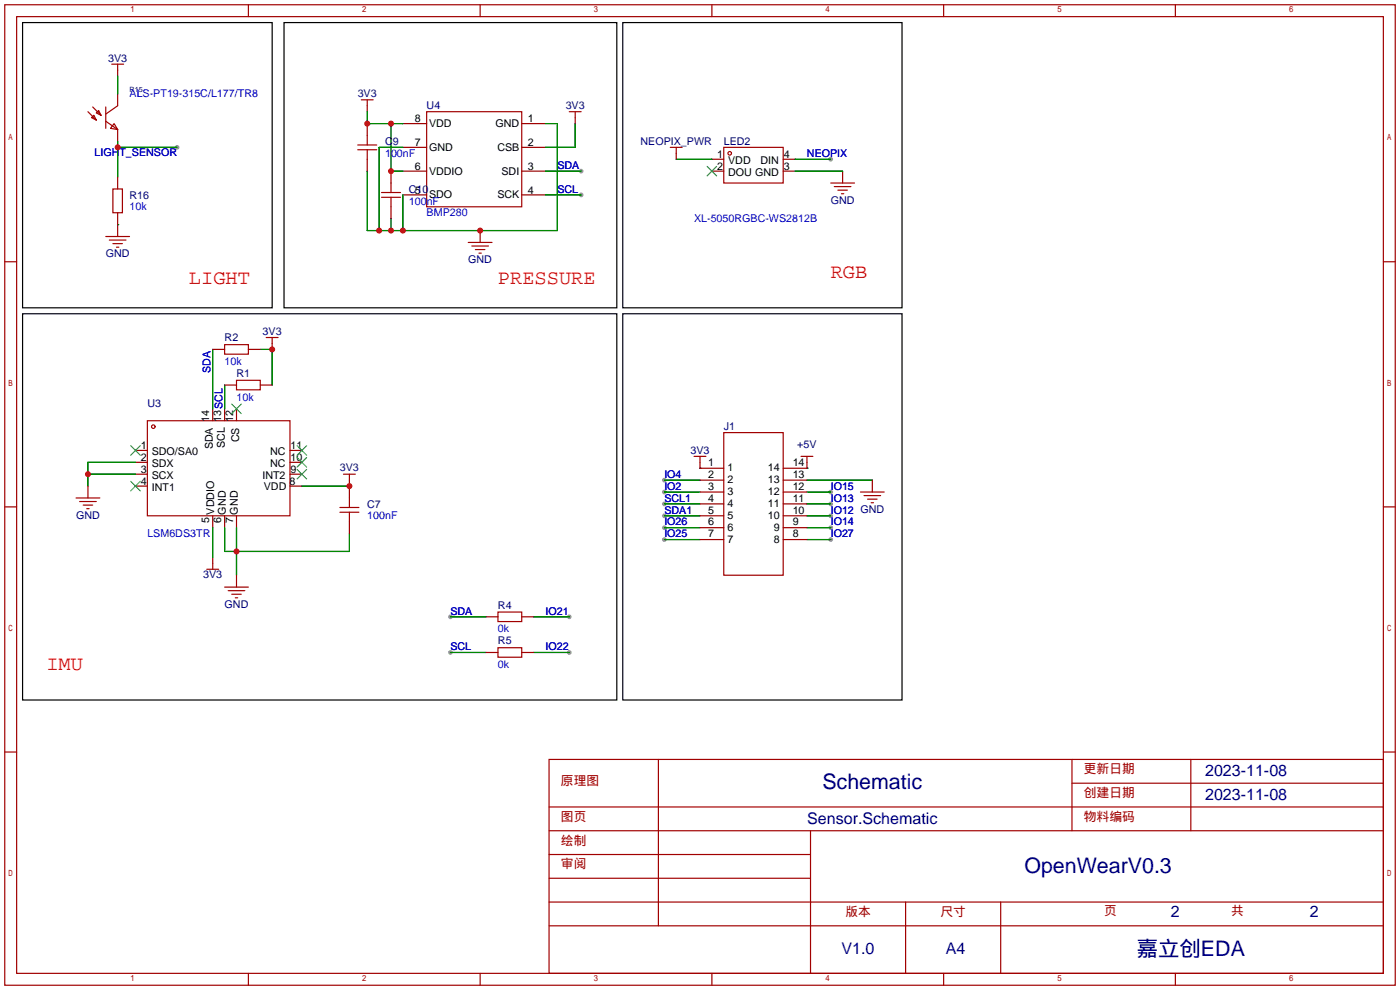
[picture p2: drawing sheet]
<svg xmlns="http://www.w3.org/2000/svg" width="299mm" height="212mm" viewBox="0 0 299 212" stroke-linecap="round" stroke-linejoin="round" font-family="sans-serif">
<g fill="#999">
<circle cx="124.2" cy="41.7" r=".51"/>
<circle cx="124.2" cy="36.6" r=".51"/>
<circle cx="37.8" cy="31.5" r=".51"/>
<circle cx="177.5" cy="34" r=".51"/>
<circle cx="142" cy="102.6" r=".51"/>
<circle cx="142" cy="107.7" r=".51"/>
<circle cx="142" cy="110.2" r=".51"/>
<circle cx="142" cy="112.8" r=".51"/>
<circle cx="142" cy="115.3" r=".51"/>
<circle cx="142" cy="105.2" r=".51"/>
<circle cx="177.5" cy="105.2" r=".51"/>
<circle cx="177.5" cy="115.3" r=".51"/>
<circle cx="177.5" cy="112.8" r=".51"/>
<circle cx="177.5" cy="110.2" r=".51"/>
<circle cx="177.5" cy="107.7" r=".51"/>
<circle cx="121.7" cy="139.4" r=".51"/>
<circle cx="121.7" cy="131.8" r=".51"/>
<circle cx="96.3" cy="139.4" r=".51"/>
<circle cx="96.3" cy="131.8" r=".51"/>
</g>
<g fill="none" stroke="#a10000" stroke-width=".25">
<path d="M1 1h297.2v209.6h-297.2zM3.6 3.6h292.1v204.4h-292.1zM23.9 13.7h2.5M25.1 13.7v1.3M53.1 1v2.6M102.6 1v2.6M152.1 1v2.6M201.7 1v2.6M251.2 1v2.6M18.8 23.9l1.8 1.8M19.6 25.1l.5-.5 .5 1.1zM19.8 22.9l1.8 1.7"/>
<path d="M21.1 23.6l.5 1-1-.5zM22.6 22.9v4.5M22.6 25.9l2.5 1.8M24.4 26.4l.7 1.3-1.5-.3zM25.1 22.6l-2.5 1.8M76.5 32h4M76.5 31h4M77.2 21.3h2.6M78.5 21.3v1.3M78.5 29v2M78.5 32v2M83.6 39.1v2"/>
<path d="M91.2 23.9h20.3v20.3h-20.3zM121.7 23.9h2.5M122.9 23.9v1.2M143.3 31.5h2.5M144.5 31.5v1.3M154.7 31.5h12.7v7.6h-12.7zM177.5 39.1h5.1M178.3 39.9h3.6M1 55.9h2.6M22.6 50.5h5.1M23.4 51.3h3.5M24.1 40.4h2.1v5.1h-2.1z"/>
<path d="M24.1 52.1h2.1M24.9 52.8h.5M81.5 42.2h4.1M81.5 41.1h4.1M83.6 42.2v2M100.1 51.8h5.1M100.8 52.6h3.6M101.6 53.3h2M102.4 54.1h.5M179.1 40.6h2M179.8 41.4h.5M295.7 55.9h2.5"/>
<path d="M48 73.7h5.1v2h-5.1zM56.9 72.1h2.5M58.2 72.1v1.3M31.5 89.9h30.5v20.3h-30.5zM50.5 81.3h5.1v2h-5.1zM148.3 97.5h2.6M149.6 97.5v1.3M154.7 92.5h12.7v30.4h-12.7zM171.2 97.5h2.5M172.5 97.5v1.3M1 108.3h2.6M16.3 106.4h5"/>
<path d="M17 107.2h3.6M17.8 107.9h2M18.5 108.7h.5M72.6 108.5h4.1M72.6 109.5h4.1M73.4 101.3h2.5M74.7 101.3v1.3M74.7 106.4v2.1M74.7 109.5v2M183.9 105.2h5.1M184.7 105.9h3.5M185.4 106.7h2.1"/>
<path d="M186.2 107.4h.5M295.7 108.3h2.5M44.2 121.7h2.5M45.5 120.4v1.3M48 125.5h5.1M48.8 126.2h3.5M49.5 127h2.1M50.3 127.8h.5M106.4 138.4h5.1v2.1h-5.1zM106.4 130.8h5.1v2h-5.1zM1 160.7h2.6M117.3 162.3h178.4v45.7h-178.4z"/>
<path d="M117.3 177.5h178.4M117.3 172.5h178.4M140.7 162.3v35.6M173.2 177.5v30.5M229.1 162.3v15.2M229.1 167.4h66.6M254.5 162.3v15.2M295.7 160.7h2.5M117.3 182.6h55.9M117.3 197.9h178.4M117.3 192.8h178.4M117.3 187.7h55.9"/>
<path d="M193.5 192.8v15.2M213.9 192.8v15.2M53.1 208v2.6M102.6 208v2.6M152.1 208v2.6M201.7 208v2.6M251.2 208v2.6"/>
<circle cx="156" cy="32.8" r=".38"/>
<circle cx="32.8" cy="91.2" r=".38"/>
</g>
<g fill="none" stroke="#870000" stroke-width=".25">
<path d="M25.1 15v1.3M25.1 20.1v2.5M25.1 27.7v2.5M25.1 37.8v2.6M78.5 22.6v1.3M78.5 26.4v2.6M78.5 34v2.6M83.6 36.6v2.5M86.1 26.4h5.1M86.1 31.5h5.1M86.1 36.6h5.1M111.5 26.4h5.1"/>
<path d="M111.5 31.5h5.1M111.5 36.6h5.1M122.9 25.1v1.3M144.5 32.8v1.2M152.1 36.6h2.6M152.1 34h2.6M167.4 36.6h2.5M167.4 34h2.5M180.1 36.6v2.5M25.1 45.5v5M83.6 44.2v2.5M86.1 41.7h5.1"/>
<path d="M102.6 49.3v2.5M111.5 41.7h5.1M45.5 74.7h2.5M53.1 74.7h2.5M58.2 73.4v1.3M29 96.3h2.5M29 98.8h2.5M45.5 87.4v2.5M48 87.4v2.5M48 82.3h2.5M50.5 87.4v2.5M55.6 82.3h2.6"/>
<path d="M62 96.3h2.5M62 98.8h2.5M149.6 98.8v1.3h5.1M172.5 98.8v1.3h-5.1M18.8 103.9v2.5M29 101.3h2.5M29 103.9h2.5M45.5 110.2v2.6M45.5 119.1v1.3M48 110.2v2.6M50.5 110.2v2.6M62 101.3h2.5"/>
<path d="M62 103.9h2.5M74.7 102.6v3.8M74.7 111.5v2.5M149.6 102.6h5.1M149.6 105.2h5.1M149.6 107.7h5.1M149.6 110.2h5.1M149.6 112.8h5.1M149.6 115.3h5.1M167.4 102.6h5.1M167.4 105.2h5.1M167.4 107.7h5.1"/>
<path d="M167.4 110.2h5.1M167.4 112.8h5.1M167.4 115.3h5.1M186.4 102.6v2.6M50.5 122.9v2.6M103.9 139.4h2.5M103.9 131.8h2.5M111.5 139.4h2.5M111.5 131.8h2.5"/>
</g>
<g fill="none" stroke="#008700" stroke-width=".25">
<path d="M25.1 16.3v3.8M25.1 31.5h12.7M25.1 30.2v7.6M78.5 23.9v2.5h7.6M83.6 26.4v10.2h2.5M86.1 31.5h-5.1v17.8M116.6 26.4h2.5v22.9h-40.6v-12.7M116.6 36.6h7.6M122.9 26.4v5.1h-6.3M144.5 34h7.6M169.9 36.6h10.2M169.9 34h7.6"/>
<path d="M25.1 48h.1M83.6 46.7v2.6M86.1 41.7v7.6M116.6 41.7h7.6M45.5 74.7v12.7M55.6 74.7h2.6v7.6M29 98.8h-10.2v5.1M48 82.3v5.1M18.8 101.3h10.2M45.5 112.8v6.3M48 112.8v5.1h26.7v-3.9M50.5 112.8v10.1"/>
<path d="M64.5 103.9h10.2M142 102.6h7.6M142 107.7h7.6M142 110.2h7.6M142 112.8h7.6M142 115.3h7.6M142 105.2h7.6M149.6 100.1h.1M172.5 100.1h.1M172.5 102.6h13.9M172.5 107.7h5M172.5 110.2h5"/>
<path d="M172.5 112.8h5M172.5 115.3h5M172.5 105.2h5M96.3 139.4h7.6M96.3 131.8h7.6M114 139.4h7.7M114 131.8h7.7"/>
</g>
<g fill="none" stroke="#3c3" stroke-width=".25">
<path d="M151.1 35.6l2.1 2M153.2 35.6l-2.1 2M27.9 95.2l2.1 2.1M30 95.2l-2.1 2.1M49.5 86.4l2.1 2M51.6 86.4l-2.1 2M63.5 97.8l2 2M63.5 95.2l2 2.1M65.5 97.8l-2 2M65.5 95.2l-2 2.1M27.9 102.9l2.1 2M30 102.9l-2.1 2"/>
<path d="M63.5 100.3l2 2.1M65.5 100.3l-2 2.1"/>
</g>
<path d="M4.8 4.8h53.4v61h-53.4zM60.7 4.8h71.1v61h-71.1zM133.1 4.8h59.7v61h-59.7zM4.8 67.1h127v82.5h-127zM133.1 67.1h59.7v82.5h-59.7z" fill="none" stroke="#000" stroke-width=".25"/>
<g fill="#c00">
<circle cx="83.6" cy="26.4" r=".63"/>
<circle cx="78.5" cy="26.4" r=".63"/>
<circle cx="83.6" cy="36.6" r=".63"/>
<circle cx="83.6" cy="49.3" r=".63"/>
<circle cx="81" cy="49.3" r=".63"/>
<circle cx="86.1" cy="49.3" r=".63"/>
<circle cx="102.6" cy="49.3" r=".63"/>
<circle cx="25.1" cy="31.5" r=".63"/>
<circle cx="74.7" cy="103.9" r=".63"/>
<circle cx="50.5" cy="117.9" r=".63"/>
<circle cx="58.2" cy="74.7" r=".63"/>
<circle cx="18.8" cy="101.3" r=".63"/>
</g>
<g font-size="4.6" fill="#000080">
<text x="175.8" y="168.7">Schematic</text>
<text x="218.9" y="186.5">OpenWearV0.3</text>
<text x="242.9" y="204.3">嘉立创EDA</text>
</g>
<g font-size="4.3" fill="#f00">
<text x="177.5" y="59.4">RGB</text>
<text x="40.4" y="60.7">LIGHT</text>
<text x="106.4" y="60.7">PRESSURE</text>
<text x="9.9" y="143.2">IMU</text>
</g>
<g font-size="3.4" fill="#000080">
<text x="257.6" y="165.8">2023-11-08</text>
<text x="257.6" y="170.9">2023-11-08</text>
<text x="172.5" y="176">Sensor.Schematic</text>
<text x="250.3" y="196.1">2</text>
<text x="280" y="196.1">2</text>
<text x="179.9" y="203.9">V1.0</text>
<text x="202.1" y="203.9">A4</text>
</g>
<g font-size="2.7" fill="#a00000">
<text x="119.9" y="167.8">原理图</text>
<text x="231.6" y="165.3">更新日期</text>
<text x="231.6" y="170.3">创建日期</text>
<text x="119.9" y="175.4">图页</text>
<text x="231.6" y="175.4">物料编码</text>
<text x="119.9" y="185.6">审阅</text>
<text x="119.9" y="180.5">绘制</text>
<text x="180.7" y="195.7">版本</text>
<text x="201" y="195.7">尺寸</text>
<text x="236" y="195.5">页</text>
<text x="263.1" y="195.5">共</text>
</g>
<g font-size="2.3" fill="#000080">
<text x="23.1" y="13.2">3V3</text>
<text x="76.5" y="20.7">3V3</text>
<text x="91.2" y="23.4">U4</text>
<text x="120.9" y="23.3">3V3</text>
<text x="82.3" y="31">C9</text>
<text x="136.9" y="30.9">NEOPIX_PWR</text>
<text x="154.7" y="31">LED2</text>
<text x="87.4" y="41.2">C10</text>
<text x="27.7" y="42.4">R16</text>
<text x="177.5" y="43.6">GND</text>
<text x="22.6" y="55">GND</text>
<text x="100.1" y="56.3">GND</text>
<text x="56.1" y="71.5">3V3</text>
<text x="48" y="72.9">R2</text>
<text x="50.5" y="80.5">R1</text>
<text x="31.5" y="86.9">U3</text>
<text x="154.7" y="92">J1</text>
<text x="170.4" y="95.7">+5V</text>
<text x="72.6" y="100.7">3V3</text>
<text x="147.6" y="96.9">3V3</text>
<text x="16.3" y="110.9">GND</text>
<text x="78.5" y="108.5">C7</text>
<text x="43.4" y="123.6">3V3</text>
<text x="48" y="129.9">GND</text>
<text x="106.4" y="130.1">R4</text>
<text x="106.4" y="137.7">R5</text>
</g>
<g font-size="2.3" fill="#00f">
<text x="27.7" y="20.8">ALS-PT19-315C/L177/TR8</text>
<text x="20.2" y="33.3">LIGHT_SENSOR</text>
<text x="82.3" y="33.6">100nF</text>
<text x="172.5" y="33.6">NEOPIX</text>
<text x="119.1" y="41.2">SCL</text>
<text x="119.1" y="36.1">SDA</text>
<text x="27.7" y="45">10k</text>
<text x="87.4" y="43.7">100nF</text>
<text x="91.2" y="46.3">BMP280</text>
<text x="148.3" y="47.5">XL-5050RGBC-WS2812B</text>
<text x="45" y="79.8" transform="rotate(-90 45 79.8)">SDA</text>
<text x="48" y="78">10k</text>
<text x="50.5" y="85.6">10k</text>
<text x="142" y="102.1">IO4</text>
<text x="142" y="107.2">SCL1</text>
<text x="142" y="104.7">IO2</text>
<text x="177.5" y="104.7">IO15</text>
<text x="177.5" y="107.2">IO13</text>
<text x="78.5" y="111">100nF</text>
<text x="142" y="109.8">SDA1</text>
<text x="142" y="112.3">IO26</text>
<text x="177.5" y="112.3">IO14</text>
<text x="177.5" y="109.8">IO12 GND</text>
<text x="31.5" y="114.8">LSM6DS3TR</text>
<text x="142" y="114.8">IO25</text>
<text x="177.5" y="114.8">IO27</text>
<text x="96.3" y="131.3">SDA</text>
<text x="116.6" y="131.3">IO21</text>
<text x="106.4" y="135.2">0k</text>
<text x="96.3" y="139">SCL</text>
<text x="106.4" y="142.8">0k</text>
<text x="116.6" y="139">IO22</text>
</g>
<g font-size="2.3">
<text x="88.6" y="26.2">8</text>
<text x="91.7" y="27.2">VDD</text>
<text x="105.9" y="27.2">GND</text>
<text x="112.8" y="26.2">1</text>
<text x="88.6" y="31.2">7</text>
<text x="91.7" y="32.3">GND</text>
<text x="106.3" y="32.3">CSB</text>
<text x="112.8" y="31.2">2</text>
<text x="153.3" y="33.8">1</text>
<text x="155.6" y="35.1">VDD</text>
<text x="162.5" y="35.1">DIN</text>
<text x="167.5" y="33.8">4</text>
<text x="88.6" y="41.4">5</text>
<text x="88.6" y="36.3">6</text>
<text x="91.7" y="37.3">VDDIO</text>
<text x="107.2" y="37.3">SDI</text>
<text x="112.8" y="36.3">3</text>
<text x="112.8" y="41.4">4</text>
<text x="153.3" y="36.3">2</text>
<text x="155.6" y="37.6">DOU GND</text>
<text x="167.5" y="36.3">3</text>
<text x="91.7" y="42.4">SDO</text>
<text x="106.3" y="42.4">SCK</text>
<text x="44.7" y="90.3" transform="rotate(-90 44.7 90.3)">14</text>
<text x="47.3" y="90.3" transform="rotate(-90 47.3 90.3)">13SCL</text>
<text x="48" y="95.8" transform="rotate(-90 48 95.8)">SCL</text>
<text x="49.8" y="90.3" transform="rotate(-90 49.8 90.3)">12</text>
<text x="51.1" y="94.5" transform="rotate(-90 51.1 94.5)">CS</text>
<text x="30.1" y="96">1</text>
<text x="30.1" y="98.6">2</text>
<text x="30.1" y="101.1">3</text>
<text x="32.4" y="97.3">SDO/SA0</text>
<text x="32.4" y="99.8">SDX</text>
<text x="45.5" y="96" transform="rotate(-90 45.5 96)">SDA</text>
<text x="57.7" y="99.8">NC</text>
<text x="57.7" y="97.3">NC</text>
<text x="62.1" y="101.1">9</text>
<text x="62.1" y="98.6">10</text>
<text x="62.1" y="96">11</text>
<text x="151.4" y="99.6">1</text>
<text x="155.4" y="100.7">1</text>
<text x="164.1" y="100.7">14</text>
<text x="169.4" y="99.6">14</text>
<text x="30.1" y="103.6">4</text>
<text x="32.4" y="102.4">SCX</text>
<text x="32.4" y="104.9">INT1</text>
<text x="56.1" y="102.4">INT2</text>
<text x="56.4" y="104.7">VDD</text>
<text x="61.8" y="103.6">8</text>
<text x="151.4" y="102.1">2</text>
<text x="151.4" y="104.7">3</text>
<text x="151.4" y="107.2">4</text>
<text x="155.4" y="103.3">2</text>
<text x="155.4" y="105.8">3</text>
<text x="164.1" y="105.8">12</text>
<text x="164.1" y="103.3">13</text>
<text x="169.4" y="107.2">11</text>
<text x="169.4" y="104.7">12</text>
<text x="169.4" y="102.1">13</text>
<text x="44.7" y="111.9" transform="rotate(-90 44.7 111.9)">5</text>
<text x="45.7" y="110" transform="rotate(-90 45.7 110)">VDDIO</text>
<text x="47.3" y="111.9" transform="rotate(-90 47.3 111.9)">6</text>
<text x="48.3" y="110" transform="rotate(-90 48.3 110)">GND</text>
<text x="49.8" y="111.9" transform="rotate(-90 49.8 111.9)">7</text>
<text x="50.8" y="110" transform="rotate(-90 50.8 110)">GND</text>
<text x="151.4" y="109.8">5</text>
<text x="151.4" y="112.3">6</text>
<text x="155.4" y="108.4">4</text>
<text x="155.4" y="110.9">5</text>
<text x="155.4" y="113.4">6</text>
<text x="164.1" y="110.9">10</text>
<text x="164.1" y="108.4">11</text>
<text x="165.4" y="113.4">9</text>
<text x="169.4" y="112.3">9</text>
<text x="169.4" y="109.8">10</text>
<text x="151.4" y="114.8">7</text>
<text x="155.4" y="116">7</text>
<text x="165.4" y="116">8</text>
<text x="169.4" y="114.8">8</text>
</g>
<text font-size="1.5" fill="#000080" x="27.7" y="19.7">R15</text>
</svg>
